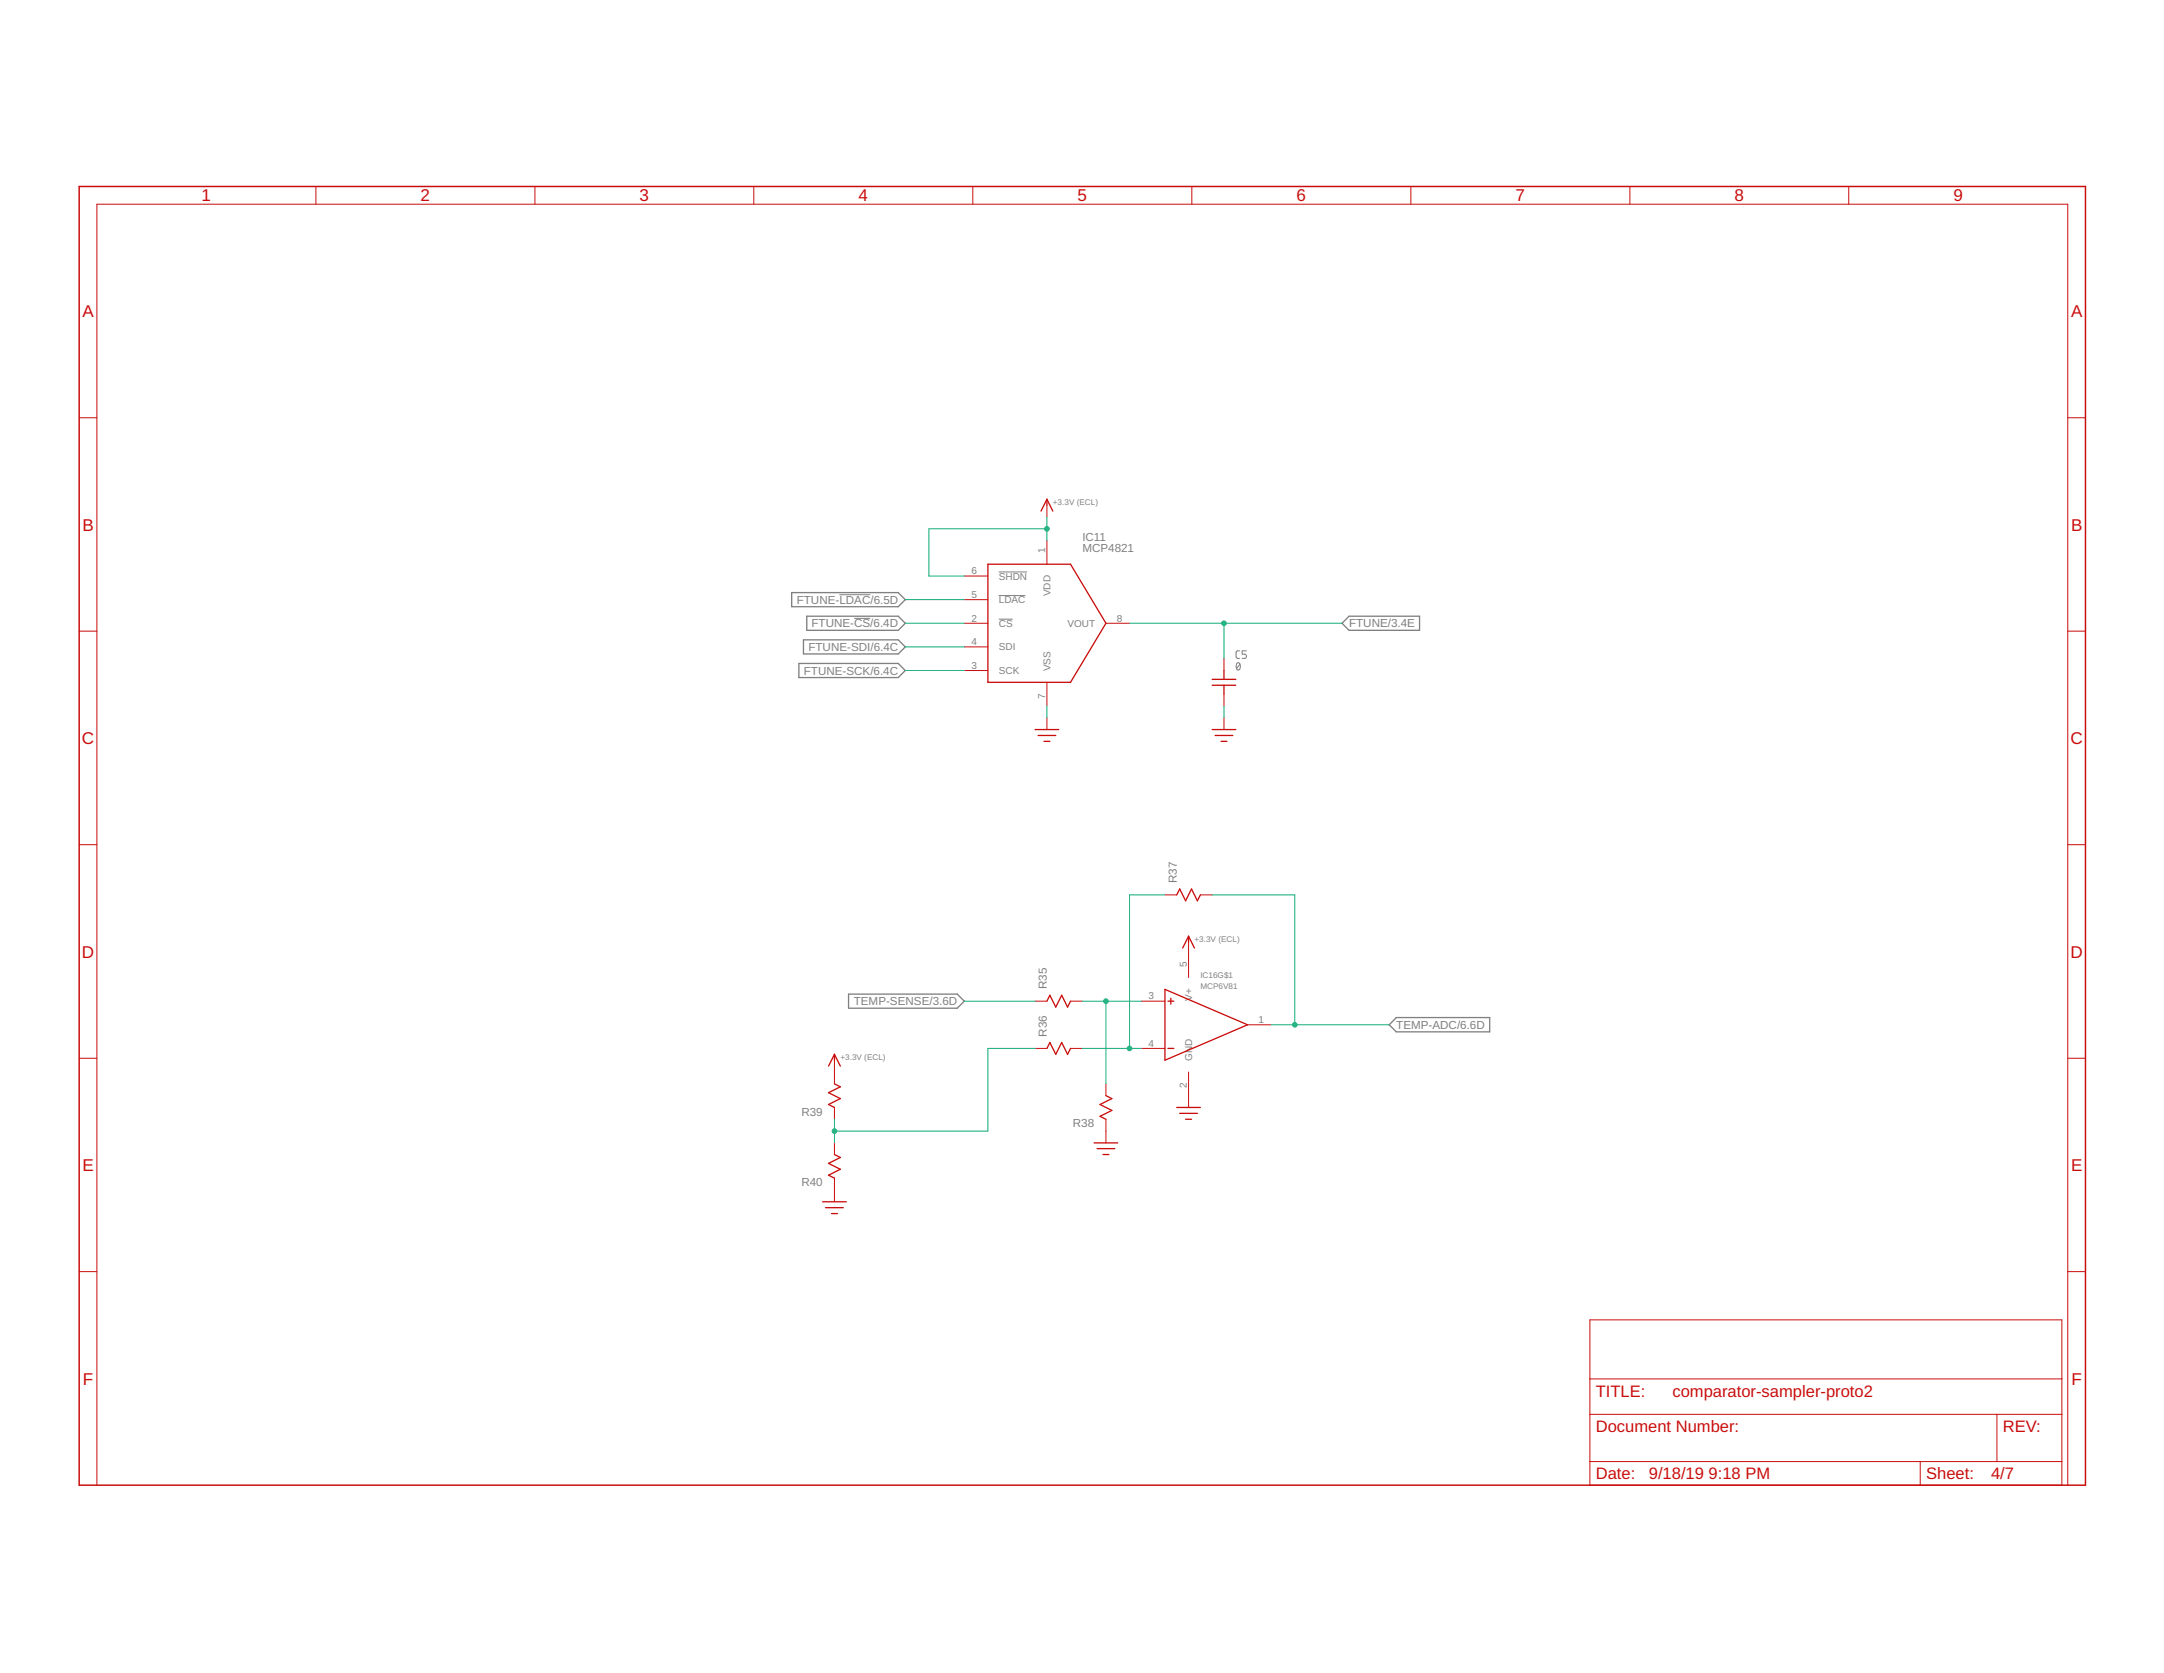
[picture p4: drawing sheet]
<svg xmlns="http://www.w3.org/2000/svg" width="279mm" height="216mm" viewBox="0 0 279 216" stroke-linecap="round" stroke-linejoin="round" font-family="sans-serif">
<path d="M108.4 76.8h4M110.3 79.8h2.1M128.9 73.8h3.7M128.9 76.9h3.5M128.9 79.9h1.8M159.7 85.6l.2-.1a.57 .57 0 0 1 0 1 .6 .6 0 0 1-.2-.9zM160 84h-.3l-.1 .2v.7l.4 .1M160.1 85.7l-.4 .6M160.9 84h-.5v.4l.4 .1 .1 .1-.1 .3-.4 .1" fill="none" stroke="#808080" stroke-width=".13"/>
<path d="M102.2 76.5h13.8l.9 .9-.9 .9h-13.8zM104.2 79.5h11.8l.9 .9-.9 .9h-11.8zM103.1 85.6h12.9l.9 .9-.9 .9h-12.9zM103.7 82.6h12.3l.9 .9-.9 .9h-12.3zM173.3 80.4l.9-.9h9.1v1.8h-9.1zM109.6 128.3h14l.9 .9-.9 .9h-14zM180.3 131.3h12v1.9h-12l-.9-1z" fill="none" stroke="#808080" stroke-width=".17"/>
<g fill="none" stroke="#c90d0c" stroke-width=".13">
<path d="M40.8 24.1v2.3M69.1 24.1v2.3M97.3 24.1v2.3M125.6 24.1v2.3M153.9 24.1v2.3M182.2 24.1v2.3M210.4 24.1v2.3M238.7 24.1v2.3M10.2 53.9h2.3M267 53.9h2.3M124.5 74.3h3.1M124.5 77.4h3.1"/>
<path d="M135.2 65.2v1.5M135.2 69.8v3M10.2 81.4h2.3M124.5 80.4h3.1M124.5 83.5h3.1M124.5 86.5h3.1M135.2 88.1v3M135.2 92.6v1.5M142.8 80.4h3M158 85v1.5M158 89.6v1.5M158 92.6v1.5"/>
<path d="M267 81.4h2.3M10.2 109h2.3M150.4 115.5h1.5M155 115.5h1.5M267 109h2.3M10.2 136.6h2.3M107.7 136.8v3.1M133.6 129.2h1.6M133.6 135.3h1.6M138.2 129.2h1.5M138.2 135.3h1.5M142.8 139.9v1.5"/>
<path d="M147.4 129.2h3M147.4 135.3h3M153.5 121.6v4.6M153.5 138.3v4.6M161.1 132.2h3M267 136.6h2.3M107.7 142.9v1.5M107.7 147.5v1.5M107.7 152v3.1M142.8 144.4v3.1M10.2 164.1h2.3M205.3 170.3h60.9v21.4h-60.9z"/>
<path d="M205.3 177.9h60.9M267 164.1h2.3M12.5 191.7v-165.3h254.5v165.3M205.3 182.5h60.9M205.3 188.6h60.9M247.9 188.6v3.1M257.8 182.5v6.1"/>
</g>
<g fill="none" stroke="#c90d0c" stroke-width=".17">
<path d="M127.6 72.8h10.6l4.6 7.6-4.6 7.7h-10.6zM135.2 64.4v.8M135.2 64.4l-.8 1.6M135.2 64.4l.7 1.6M133.6 94.1h3.1M134 94.9h2.3M134.8 95.7h.8M156.5 94.1h3.1M156.5 87.7h3.1M156.5 88.4h3.1M156.9 94.9h2.3M157.6 95.7h.8"/>
<path d="M158 86.5v1.2M158 88.4v1.2M151.9 115.5l.4-.8 .8 1.5 .7-1.5 .8 1.5 .4-.7M107.7 139.9l.8 .4-1.5 .7 1.5 .8-1.5 .7 .7 .4M107.7 136.1v.7M107.7 136.1l-.7 1.5M107.7 136.1l.8 1.5M135.2 129.2l.4-.8 .7 1.6 .8-1.6 .7 1.6 .4-.8M135.2 135.3l.4-.8 .7 1.6 .8-1.6 .7 1.6 .4-.8M150.4 127.7l10.7 4.5-10.7 4.6zM150.8 129.2h.8M150.8 135.3h.8"/>
<path d="M151.2 128.8v.8M153.5 120.8v.8M153.5 120.8l-.8 1.5M153.5 120.8l.7 1.5M106.2 155.1h3.1M106.6 155.9h2.3M107.4 156.6h.7M107.7 149l.8 .4-1.5 .7 1.5 .8-1.5 .8 .7 .3M141.3 147.5h3M141.6 148.2h2.3M142.4 149h.8M142.8 141.4l.8 .4-1.6 .7 1.6 .8-1.6 .8 .8 .3"/>
<path d="M151.9 142.9h3.1M152.3 143.7h2.3M153.1 144.4h.7"/>
</g>
<path d="M10.2 24.1h259.1v167.6h-259.1z" fill="none" stroke="#c90d0c" stroke-width=".19"/>
<g fill="none" stroke="#0dab76" stroke-width=".13">
<path d="M116.9 77.4h7.6M135.2 66.7v3.1M135.2 68.2h-15.3v6.1h4.6M116.9 80.4h7.6M116.9 83.5h7.6M116.9 86.5h7.6M135.2 91.1v1.5M145.8 80.4h27.5M158 80.4v4.6M158 91.1v1.5M150.4 115.5h-4.6v19.8M156.5 115.5h10.7v16.7"/>
<path d="M124.5 129.2h9.1M133.6 135.3h-6v10.7h-19.9M139.7 129.2h7.7M139.7 135.3h7.7M142.8 129.2v10.7M164.1 132.2h15.3M107.7 144.4v3.1"/>
</g>
<g fill="#0dab76" stroke="#0dab76" stroke-width=".13">
<circle cx="135.2" cy="68.2" r=".3"/>
<circle cx="158" cy="80.4" r=".3"/>
<circle cx="142.8" cy="129.2" r=".3"/>
<circle cx="145.8" cy="135.3" r=".3"/>
<circle cx="167.2" cy="132.2" r=".3"/>
<circle cx="107.7" cy="146" r=".3"/>
</g>
<g font-size="2.2" fill="#c90d0c">
<text x="26" y="26">1</text>
<text x="54.3" y="26">2</text>
<text x="82.6" y="26">3</text>
<text x="110.9" y="26">4</text>
<text x="139.1" y="26">5</text>
<text x="167.4" y="26">6</text>
<text x="195.7" y="26">7</text>
<text x="224" y="26">8</text>
<text x="252.2" y="26">9</text>
<text x="10.6" y="40.9">A</text>
<text x="267.4" y="40.9">A</text>
<text x="10.6" y="68.5">B</text>
<text x="267.4" y="68.5">B</text>
<text x="10.6" y="96">C</text>
<text x="267.3" y="96">C</text>
<text x="10.6" y="123.6">D</text>
<text x="267.3" y="123.6">D</text>
<text x="10.6" y="151.1">E</text>
<text x="267.4" y="151.1">E</text>
<text x="10.7" y="178.7">F</text>
<text x="267.4" y="178.7">F</text>
</g>
<g font-size="2.1" fill="#c90d0c">
<text x="206" y="180.2">TITLE:</text>
<text x="206" y="184.8">Document Number:</text>
<text x="215.9" y="180.2">comparator-sampler-proto2</text>
<text x="258.6" y="184.8">REV:</text>
<text x="206" y="190.9">Date:</text>
<text x="212.9" y="190.9">9/18/19</text>
<text x="220.6" y="190.9">9:18 PM</text>
<text x="248.7" y="190.9">Sheet:</text>
<text x="257.1" y="190.9">4/7</text>
</g>
<g font-size="1.5" fill="#808080">
<text x="139.7" y="71.3">MCP4821</text>
<text x="139.7" y="69.8">IC11</text>
<text x="102.9" y="77.9">FTUNE-LDAC/6.5D</text>
<text x="104.8" y="81">FTUNE-CS/6.4D</text>
<text x="174.2" y="81">FTUNE/3.4E</text>
<text x="103.8" y="87.1">FTUNE-SCK/6.4C</text>
<text x="104.4" y="84">FTUNE-SDI/6.4C</text>
<text x="151.9" y="114" transform="rotate(-90 151.9 114)">R37</text>
<text x="110.2" y="129.7">TEMP-SENSE/3.6D</text>
<text x="135.2" y="127.7" transform="rotate(-90 135.2 127.7)">R35</text>
<text x="135.2" y="133.8" transform="rotate(-90 135.2 133.8)">R36</text>
<text x="180.3" y="132.8">TEMP-ADC/6.6D</text>
<text x="103.5" y="144">R39</text>
<text x="138.5" y="145.5">R38</text>
<text x="103.5" y="153.1">R40</text>
</g>
<g font-size="1.3" fill="#808080">
<text x="135" y="71.4" transform="rotate(-90 135 71.4)">1</text>
<text x="125.4" y="74.1">6</text>
<text x="125.4" y="77.2">5</text>
<text x="129" y="74.8">SHDN</text>
<text x="129" y="77.8">LDAC</text>
<text x="135.6" y="77" transform="rotate(-90 135.6 77)">VDD</text>
<text x="125.4" y="80.2">2</text>
<text x="125.4" y="83.3">4</text>
<text x="129" y="80.9">CS</text>
<text x="129" y="83.9">SDI</text>
<text x="137.8" y="80.9">VOUT</text>
<text x="144.2" y="80.2">8</text>
<text x="125.4" y="86.3">3</text>
<text x="129" y="87">SCK</text>
<text x="135.6" y="86.7" transform="rotate(-90 135.6 86.7)">VSS</text>
<text x="135" y="90.2" transform="rotate(-90 135 90.2)">7</text>
<text x="153.2" y="124.7" transform="rotate(-90 153.2 124.7)">5</text>
<text x="148.3" y="129">3</text>
<text x="153.9" y="129.2" transform="rotate(-90 153.9 129.2)">V+</text>
<text x="148.3" y="135.1">4</text>
<text x="153.9" y="136.9" transform="rotate(-90 153.9 136.9)">GND</text>
<text x="162.5" y="132">1</text>
<text x="153.2" y="140.5" transform="rotate(-90 153.2 140.5)">2</text>
</g>
<g font-size="1.1" fill="#808080">
<text x="135.9" y="65.2">+3.3V (ECL)</text>
<text x="154.2" y="121.6">+3.3V (ECL)</text>
<text x="155" y="127.7">MCP6V81</text>
<text x="155" y="126.1">IC16G$1</text>
<text x="108.5" y="136.8">+3.3V (ECL)</text>
</g>
</svg>
